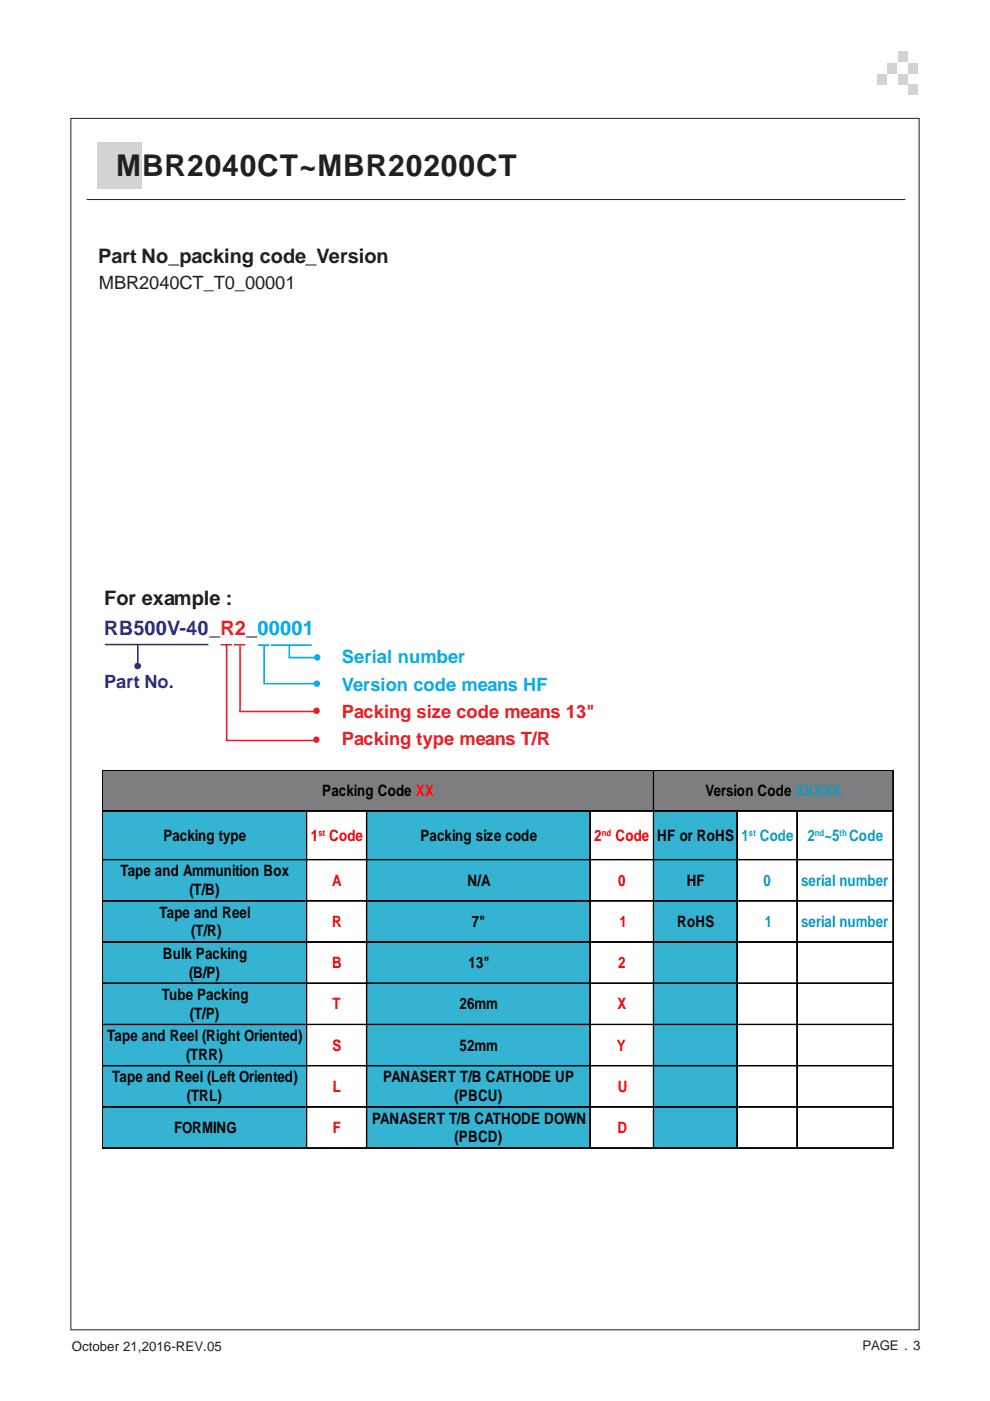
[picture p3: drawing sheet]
<svg xmlns="http://www.w3.org/2000/svg" width="210mm" height="297mm" viewBox="0 0 210 297" stroke-linecap="round" stroke-linejoin="round" font-family="sans-serif">
<path d="M15 25.1h179.9v256.8h-179.9z" fill="none" stroke="#231f20" stroke-width=".21"/>
<path d="M20.5 30.1h9.6v9.8h-9.6z" fill="#d1d3d4"/>
<path d="M18.4 42.3h173.5" fill="none" stroke="#231f20" stroke-width=".21"/>
<path d="M22.2 136.7h22M29.2 136.7v4.4" fill="none" stroke="#2e3092" stroke-width=".34"/>
<path d="M54.7 136.8h2.4M56 136.9v8.1M57.5 136.8h8.6M61.2 139.4h5.5M61.3 136.8v2.7M55.9 145h10.7" fill="none" stroke="#00aeef" stroke-width=".34"/>
<path d="M46.8 136.7h2.4M48.1 136.7v20.4M49.6 136.7h2.4M50.9 136.8v14.1M47.9 157h18.6M50.7 150.8h15.9" fill="none" stroke="#ed1c24" stroke-width=".34"/>
<circle cx="29.2" cy="141.2" r=".53" fill="#2e3092" stroke="#2e3092" stroke-width=".34"/>
<g fill="#00aeef" stroke="#00aeef" stroke-width=".34">
<circle cx="67.3" cy="139.4" r=".51"/>
<circle cx="67.2" cy="144.9" r=".51"/>
</g>
<g fill="#ed1c24" stroke="#ed1c24" stroke-width=".34">
<circle cx="67.1" cy="150.7" r=".51"/>
<circle cx="67.1" cy="156.8" r=".51"/>
</g>
<g fill="#7e7e80">
<path d="M21.7 163.3h116.9v8.7h-116.9z"/>
<path d="M138.6 163.3h50.8v8.7h-50.8z"/>
</g>
<g fill="#34b3d2">
<path d="M21.7 172h43.3v10.3h-43.3z"/>
<path d="M77.7 172h47.4v10.3h-47.4z"/>
<path d="M138.6 172h17.7v10.3h-17.7z"/>
<path d="M21.7 182.3h43.3v8.7h-43.3z"/>
<path d="M77.7 182.3h47.4v8.7h-47.4z"/>
<path d="M138.6 182.3h17.7v8.7h-17.7z"/>
<path d="M21.7 191h43.3v8.7h-43.3z"/>
<path d="M77.7 191h47.4v8.7h-47.4z"/>
<path d="M138.6 191h17.7v8.7h-17.7z"/>
<path d="M21.7 199.7h43.3v8.8h-43.3z"/>
<path d="M77.7 199.7h47.4v8.8h-47.4z"/>
<path d="M138.6 199.7h17.7v8.8h-17.7z"/>
<path d="M21.7 208.5h43.3v8.7h-43.3z"/>
<path d="M77.7 208.5h47.4v8.7h-47.4z"/>
<path d="M138.6 208.5h17.7v8.7h-17.7z"/>
<path d="M21.7 217.2h43.3v8.7h-43.3z"/>
<path d="M77.7 217.2h47.4v8.7h-47.4z"/>
<path d="M138.6 217.2h17.7v8.7h-17.7z"/>
<path d="M21.7 225.9h43.3v8.8h-43.3z"/>
<path d="M77.7 225.9h47.4v8.8h-47.4z"/>
<path d="M138.6 225.9h17.7v8.8h-17.7z"/>
<path d="M21.7 234.7h43.3v8.7h-43.3z"/>
<path d="M77.7 234.7h47.4v8.7h-47.4z"/>
<path d="M138.6 234.7h17.7v8.7h-17.7z"/>
</g>
<g fill="none" stroke="#000" stroke-width=".21">
<path d="M21.6 163.3h167.8v80.1h-167.8zM21.6 171.9h167.8M65 171.9v71.5M77.7 171.9v71.5M125.1 171.9v71.5M138.5 163.3v80.1M138.6 163.3v80.1M156.3 171.9v71.5M169 171.9v71.5M21.6 182.2h167.8M21.6 191h167.8M21.6 199.7h167.8"/>
<path d="M21.6 208.5h167.8M21.6 217.2h167.8M21.6 225.9h167.8M21.6 234.7h167.8M21.6 243.4h167.8"/>
</g>
<g fill="#d1d3d4">
<path d="M190.4 15.7h2v2.2h-2z"/>
<path d="M192.7 13.4h2v2.1h-2z"/>
<path d="M192.7 18h2v2.1h-2z"/>
<path d="M186.1 15.7h1.9v2.2h-1.9z"/>
<path d="M188.2 13.4h2v2.1h-2z"/>
<path d="M190.4 11h2v2.1h-2z"/>
</g>
<text font-size="6.3" fill="#231f20" x="24.6" y="37.4">MBR2040CT~MBR20200CT</text>
<g font-size="4.2" fill="#231f20">
<text x="20.8" y="55.7">Part No_packing code_Version</text>
<text x="22.1" y="128.2">For example :</text>
</g>
<text font-size="4.2" fill="#2e3092" x="22.1" y="134.5">RB500V-40_R2_00001</text>
<text font-size="3.9" fill="#231f20" x="21" y="61.4">MBR2040CT_T0_00001</text>
<g font-size="3.9" fill="#00aeef">
<text x="72.5" y="140.6">Serial number</text>
<text x="72.5" y="146.4">Version code means HF</text>
</g>
<text font-size="3.9" fill="#2e3092" x="22.1" y="145.9">Part No.</text>
<g font-size="3.9" fill="#ed1c24">
<text x="72.5" y="152.2">Packing size code means 13&quot;</text>
<text x="72.5" y="158">Packing type means T/R</text>
</g>
<g font-size="3.3">
<text x="68.3" y="168.8">Packing Code XX</text>
<text x="149.6" y="168.8">Version Code XXXXX</text>
<text x="34.6" y="178.3">Packing type</text>
<text x="89.2" y="178.3">Packing size code</text>
<text x="139.4" y="178.3">HF or RoHS</text>
<text x="25.5" y="185.8">Tape and Ammunition Box</text>
<text x="40.2" y="189.8">(T/B)</text>
<text x="99.2" y="187.8">N/A</text>
<text x="145.6" y="187.8">HF</text>
<text x="33.8" y="194.5">Tape and Reel</text>
<text x="100" y="196.5">7&quot;</text>
<text x="143.6" y="196.5">RoHS</text>
<text x="34.6" y="203.3">Bulk Packing</text>
<text x="40.6" y="198.5">(T/R)</text>
<text x="40.1" y="207.3">(B/P)</text>
<text x="99.3" y="205.2">13&quot;</text>
<text x="34.3" y="212">Tube Packing</text>
<text x="40.3" y="216">(T/P)</text>
<text x="97.5" y="214">26mm</text>
<text x="22.7" y="220.7">Tape and Reel (Right Oriented)</text>
<text x="39.5" y="224.7">(TRR)</text>
<text x="97.5" y="222.7">52mm</text>
<text x="23.8" y="229.5">Tape and Reel (Left Oriented)</text>
<text x="39.6" y="233.5">(TRL)</text>
<text x="81.2" y="229.5">PANASERT T/B CATHODE UP</text>
<text x="96.4" y="233.5">(PBCU)</text>
<text x="78.9" y="238.2">PANASERT T/B CATHODE DOWN</text>
<text x="36.9" y="240.2">FORMING</text>
<text x="96.4" y="242.2">(PBCD)</text>
</g>
<g font-size="3.3" fill="#f00">
<text x="65.9" y="178.3">1 Code</text>
<text x="126" y="178.3">2</text>
<text x="130.5" y="178.3">Code</text>
<text x="70.4" y="187.8">A</text>
<text x="131.1" y="187.8">0</text>
<text x="70.4" y="196.5">R</text>
<text x="131.3" y="196.5">1</text>
<text x="70.4" y="205.2">B</text>
<text x="131.1" y="205.2">2</text>
<text x="70.5" y="214">T</text>
<text x="130.9" y="214">X</text>
<text x="70.5" y="222.7">S</text>
<text x="130.8" y="222.7">Y</text>
<text x="70.6" y="231.5">L</text>
<text x="131" y="231.5">U</text>
<text x="70.6" y="240.2">F</text>
<text x="130.9" y="240.2">D</text>
</g>
<g font-size="3.3" fill="#02a0c6">
<text x="157.2" y="178.3">1 Code</text>
<text x="171.2" y="178.3">2 ~5 Code</text>
<text x="161.9" y="187.8">0</text>
<text x="169.9" y="187.8">serial number</text>
<text x="162.1" y="196.5">1</text>
<text x="169.9" y="196.5">serial number</text>
</g>
<g font-size="2.8" fill="#231f20">
<text x="15.2" y="286.5">October 21,2016-REV.05</text>
<text x="182.9" y="286.3">PAGE . 3</text>
</g>
<g font-size="1.9" fill="#f00">
<text x="67.5" y="177.2">st</text>
<text x="127.6" y="177.2">nd</text>
</g>
<g font-size="1.9" fill="#02a0c6">
<text x="158.8" y="177.2">st</text>
<text x="172.8" y="177.2">nd</text>
<text x="178" y="177.2">th</text>
</g>
</svg>
